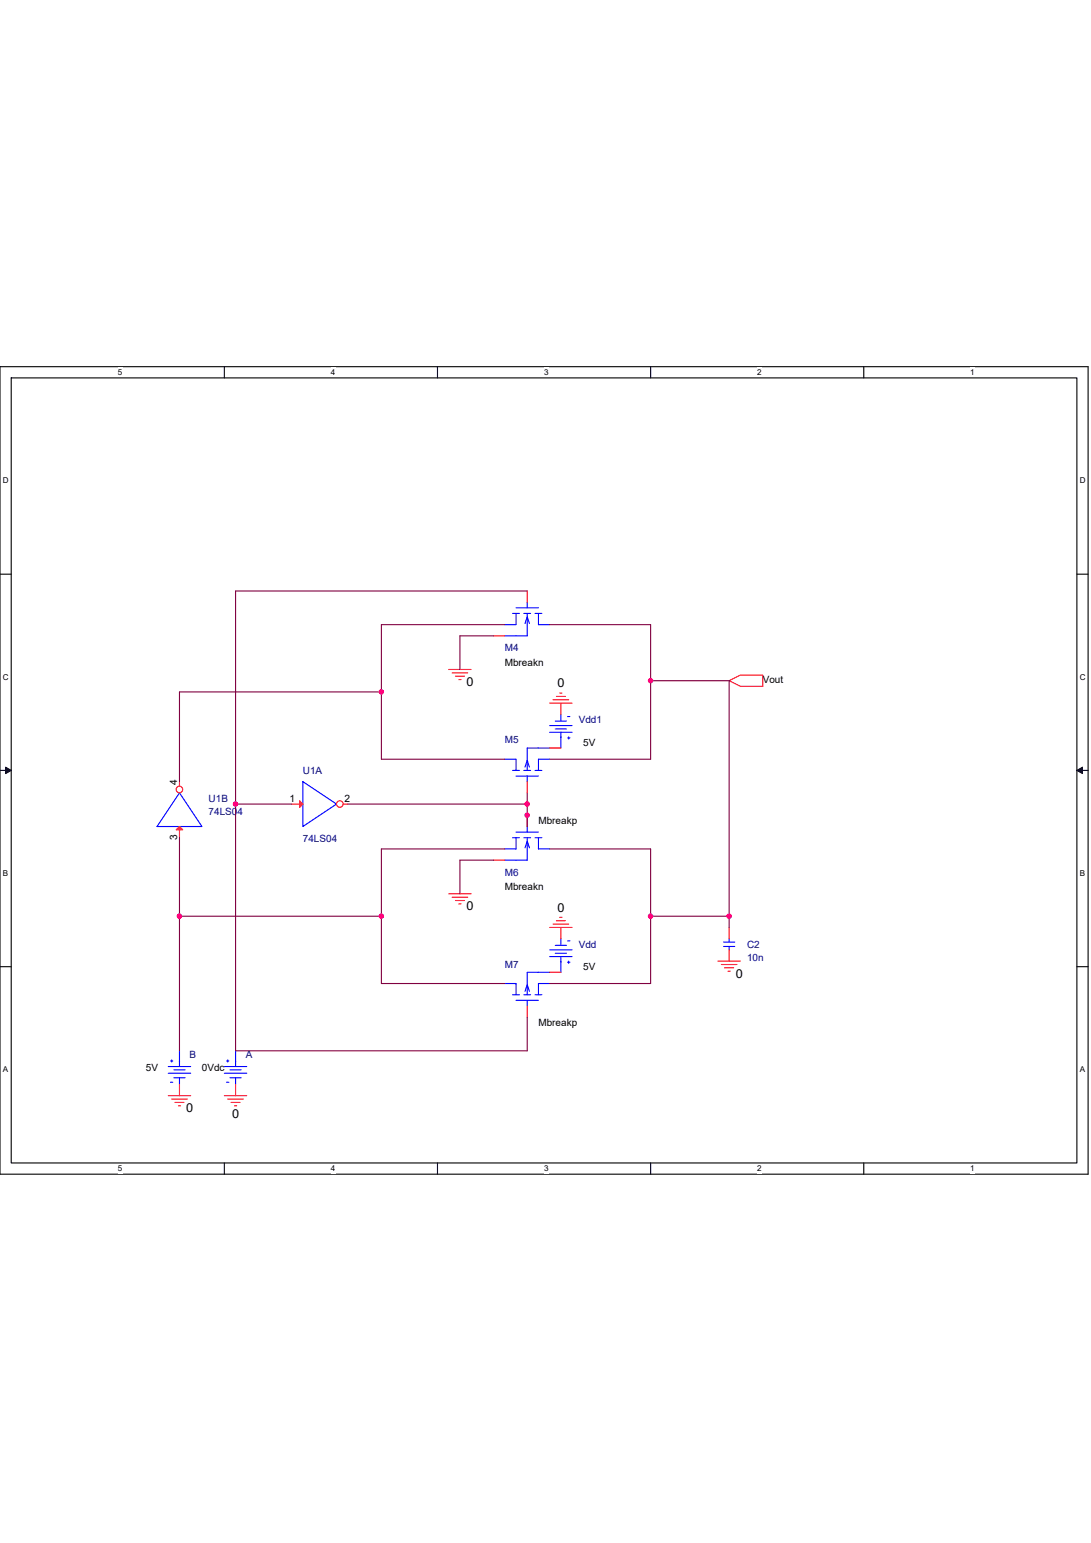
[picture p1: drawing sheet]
<svg xmlns="http://www.w3.org/2000/svg" width="210mm" height="297mm" viewBox="0 0 210 297" stroke-linecap="round" stroke-linejoin="round" font-family="sans-serif">
<path d="M0 70.6h209.4v155.4h-209.4zM2.2 72.7h205.1v151.2h-205.1z" fill="none" stroke="#000" stroke-width=".21"/>
<g fill="#fff">
<path d="M22.7 70.8h.8v1.7h-.8z"/>
<path d="M22.7 224.1h.8v1.7h-.8z"/>
</g>
<path d="M43.2 70.6v2.1M43.2 223.9v2.1" fill="none" stroke="#000" stroke-width=".21"/>
<g fill="#fff">
<path d="M63.7 70.8h.9v1.7h-.9z"/>
<path d="M63.7 224.1h.9v1.7h-.9z"/>
</g>
<path d="M84.2 70.6v2.1M84.2 223.9v2.1" fill="none" stroke="#000" stroke-width=".21"/>
<g fill="#fff">
<path d="M104.7 70.8h.9v1.7h-.9z"/>
<path d="M104.7 224.1h.9v1.7h-.9z"/>
</g>
<path d="M125.2 70.6v2.1M125.2 223.9v2.1" fill="none" stroke="#000" stroke-width=".21"/>
<g fill="#fff">
<path d="M145.7 70.8h.9v1.7h-.9z"/>
<path d="M145.7 224.1h.9v1.7h-.9z"/>
</g>
<path d="M166.2 70.6v2.1M166.2 223.9v2.1" fill="none" stroke="#000" stroke-width=".21"/>
<g fill="#fff">
<path d="M186.8 70.8h.8v1.7h-.8z"/>
<path d="M186.8 224.1h.8v1.7h-.8z"/>
<path d="M.6 91.6h1.1v1.8h-1.1z"/>
<path d="M207.8 91.6h1.1v1.8h-1.1z"/>
<path d="M.6 129.4h1.1v1.7h-1.1z"/>
<path d="M207.8 129.4h1.1v1.7h-1.1z"/>
</g>
<path d="M0 110.5h2.2M207.3 110.5h2.1" fill="none" stroke="#000" stroke-width=".21"/>
<g fill="#fff">
<path d="M.6 167.2h1v1.7h-1z"/>
<path d="M207.8 167.2h1.1v1.7h-1.1z"/>
</g>
<path d="M0 148.3h2.2M207.3 148.3h2.1" fill="none" stroke="#000" stroke-width=".21"/>
<path d="M1.1 147.7l1.1 .6-1.1 .6zM207.3 148.3l1-.6v1.2z" fill="#000" stroke="#000" stroke-width=".19"/>
<g fill="#fff">
<path d="M.6 205h1v1.7h-1z"/>
<path d="M207.8 205h1.1v1.7h-1.1z"/>
</g>
<path d="M0 186.1h2.2M207.3 186.1h2.1" fill="none" stroke="#000" stroke-width=".21"/>
<g fill="none" stroke="#f00" stroke-width=".21">
<path d="M101.5 113.8v2.1M86.4 128.9h4.3M87 129.5h3M87.7 130.2h1.7M88.3 130.8h.4M95 122.4h2.2M97.2 120.2h.1M105.8 120.2h.1M105.8 135.4h4.3M106.4 134.7h3.1M107.1 134.1h1.7M107.7 133.4h.5"/>
<path d="M140.3 131l2.2-1h4.3v2.1h-4.3zM34.5 159.1v2.2M86.4 172.1h4.3M87 172.7h3M87.7 173.4h1.7M88.3 174h.4M105.8 178.5h4.3M106.4 177.9h3.1M107.1 177.2h1.7M107.7 176.6h.5M107.9 178.5v2.2M140.3 178.5v2.2"/>
<path d="M107.9 187.2h.1M138.2 185h4.3M138.8 185.7h3M139.5 186.3h1.7M140.1 187h.4M140.3 182.9v2.1M32.4 210.9h4.3M33 211.6h3M33.7 212.2h1.7M34.3 212.9h.5M43.2 210.9h4.3M43.8 211.6h3"/>
<path d="M44.5 212.2h1.7M45.1 212.9h.5M45.3 202.3h.1M45.3 208.8v2.1"/>
</g>
<g fill="none" stroke="#00f" stroke-width=".21">
<path d="M98.7 118.1h1.3M99.3 117h4.3M99.3 118.1v2.1h-2.1M100.8 118.1h1.3M101.5 118.1v4.3h-4.3M101.5 115.9v1.1M103 118.1h1.3M103.6 118.1v2.1h2.2M101 120l.5-1.3 .4 1.3M34.5 152.6l4.4 6.5h-8.7zM105.8 184.2h4.3M105.8 182.9h4.3"/>
<path d="M106.9 183.5h2.1M106.9 182h2.1M107.9 184.2v1M107.9 180.7v1.3M107.9 185v2.2M109.2 185.2h.5M109.2 181.1h.5M109.5 185v.4M139.3 182.2h2.1M139.3 181.4h2.1M140.3 180.7v.7M140.3 182.2v.7"/>
<path d="M43.2 206.6h4.3M43.2 205.3h4.3M43.6 204.2h.4M43.6 208.3h.4M43.8 204v.4M44.3 206h2.1M44.3 207.5h2.1M45.3 204.2v1.1M45.3 207.5v1.3M45.3 202.3v2.1"/>
</g>
<path d="M33.9 159.7l.6-.6 .7 .6z" fill="#f00" stroke="#f00" stroke-width=".21"/>
<circle cx="34.5" cy="152" r=".63" fill="#fff" stroke="#f00" stroke-width=".21"/>
<g fill="none" stroke="#f00" stroke-width=".21">
<path d="M107.9 135.4v2.1M34.5 150.5v.8M56.1 154.8h2.2M101.5 157v2.1M107.9 144h.1M95 165.6h2.2M97.2 163.4h.1M105.8 163.4h.1M97.2 189.3h.1M101.5 193.7v2.1M105.8 189.3h.1M105.8 187.2h2.2"/>
<path d="M34.5 202.3h.1M34.5 208.8v2.1"/>
</g>
<g fill="none" stroke="#00f" stroke-width=".21">
<path d="M105.8 139.7h4.3M106.9 138.8h2.1M107.9 137.5v1.3M109.2 137.9h.5M58.3 150.5l6.5 4.3-6.5 4.3zM101.5 159.1v1.1M105.8 141h4.3M106.9 140.3h2.1M107.9 141v1M107.9 141.8v2.2M109.2 142h.5M109.5 141.8v.5"/>
<path d="M98.7 161.3h1.3M99.3 160.2h4.3M99.3 161.3v2.1h-2.1M100.8 161.3h1.3M101 163.2l.5-1.3 .4 1.3M101.5 161.3v4.3h-4.3M103 161.3h1.3M103.6 161.3v2.1h2.2M97.2 189.3h2.1v2.2M98.7 191.5h1.3M99.3 192.6h4.3M100.8 191.5h1.3"/>
<path d="M101 190.8l.5-1.3 .4 1.3M101.5 192.6v1.1M103 191.5h1.3M105.8 187.2h-4.3v4.3M105.8 189.3h-2.2v2.2M32.4 205.3h4.3M32.4 206.6h4.3M32.8 204.2h.5M32.8 208.3h.5M33 204v.4M33.5 206h2.1M33.5 207.5h2.1"/>
<path d="M34.5 204.2v1.1M34.5 207.5v1.3M34.5 202.3v2.1"/>
</g>
<path d="M57.7 154.2l.6 .6-.6 .6z" fill="#f00" stroke="#f00" stroke-width=".21"/>
<circle cx="65.4" cy="154.8" r=".63" fill="#fff" stroke="#f00" stroke-width=".21"/>
<path d="M66.1 154.8h.8M97.2 146.2h.1M101.5 150.5v2.1M105.8 146.2h.1M105.8 144h2.2" fill="none" stroke="#f00" stroke-width=".21"/>
<path d="M97.2 146.2h2.1v2.1M98.7 148.3h1.3M99.3 149.4h4.3M100.8 148.3h1.3M101 147.7l.5-1.3 .4 1.3M101.5 149.4v1.1M103 148.3h1.3M105.8 144h-4.3v4.3M105.8 146.2h-2.2v2.1" fill="none" stroke="#00f" stroke-width=".21"/>
<g fill="none" stroke="#800040" stroke-width=".21">
<path d="M101.5 113.8h-56.2v41M73.4 133.2h-38.9v17.3M73.4 133.2v13h23.8M95 122.4h-6.5v6.5M97.2 120.2h-23.8v13M105.8 120.2h19.4v10.8M125.2 131v15.2h-19.4M125.2 131h15.1v45.4M45.3 154.8h10.8M45.3 154.8v47.5h56.2v-6.5M66.9 154.8h34.6M101.5 152.6v2.2"/>
<path d="M101.5 154.8v4.3M34.5 161.3v15.1M34.5 176.4h38.9M34.5 176.4v25.9M73.4 176.4v12.9h23.8M95 165.6h-6.5v6.5M97.2 163.4h-23.8v13M105.8 163.4h19.4v13M125.2 176.4h15.1M125.2 176.4v12.9h-19.4M140.3 176.4v2.1"/>
</g>
<g fill="#f0f" stroke="#f0f" stroke-width=".21">
<circle cx="125.2" cy="131" r=".42"/>
<circle cx="73.4" cy="133.2" r=".42"/>
<circle cx="45.3" cy="154.8" r=".42"/>
<circle cx="125.2" cy="176.4" r=".42"/>
<circle cx="34.5" cy="176.4" r=".42"/>
<circle cx="73.4" cy="176.4" r=".42"/>
<circle cx="101.5" cy="154.8" r=".42"/>
<circle cx="101.5" cy="156.9" r=".42"/>
<circle cx="140.3" cy="176.4" r=".42"/>
</g>
<g font-size="2.4">
<text x="89.8" y="132.1">0</text>
<text x="107.3" y="132.3">0</text>
<text x="89.8" y="175.3">0</text>
<text x="107.3" y="175.5">0</text>
<text x="141.6" y="188.2">0</text>
<text x="35.8" y="214.1">0</text>
<text x="44.7" y="215.2">0</text>
</g>
<g font-size="1.9" fill="#000080">
<text x="97.2" y="125.4">M4</text>
<text x="97.2" y="143.1">M5</text>
<text x="111.4" y="139.2">Vdd1</text>
<text x="58.3" y="148.9">U1A</text>
<text x="40.2" y="154.3">U1B</text>
<text x="40.2" y="156.9">74LS04</text>
<text x="58.3" y="162.1">74LS04</text>
<text x="97.2" y="168.6">M6</text>
<text x="111.4" y="182.4">Vdd</text>
<text x="143.8" y="182.4">C2</text>
<text x="143.8" y="185">10n</text>
<text x="97.2" y="186.3">M7</text>
<text x="36.5" y="203.6">B</text>
<text x="47.3" y="203.6">A</text>
</g>
<g font-size="1.9">
<text x="97.2" y="128.2">Mbreakn</text>
<text x="146.8" y="131.5">Vout</text>
<text x="112.3" y="143.6">5V</text>
<text x="34.1" y="151.1" transform="rotate(-90 34.1 151.1)">4</text>
<text x="55.7" y="154.3">1</text>
<text x="66.3" y="154.3">2</text>
<text x="34.1" y="161.7" transform="rotate(-90 34.1 161.7)">3</text>
<text x="103.6" y="158.7">Mbreakp</text>
<text x="97.2" y="171.4">Mbreakn</text>
<text x="112.3" y="186.7">5V</text>
<text x="103.6" y="197.5">Mbreakp</text>
<text x="28.1" y="206.2">5V</text>
<text x="38.9" y="206.2">0Vdc</text>
</g>
<g font-size="1.6">
<text x="22.7" y="72.2">5</text>
<text x="63.7" y="72.2">4</text>
<text x="104.7" y="72.2">3</text>
<text x="145.7" y="72.2">2</text>
<text x="186.8" y="72.2">1</text>
<text x=".6" y="93">D</text>
<text x="207.8" y="93">D</text>
<text x=".6" y="130.8">C</text>
<text x="207.8" y="130.8">C</text>
<text x=".6" y="168.6">B</text>
<text x="207.8" y="168.6">B</text>
<text x=".6" y="206.4">A</text>
<text x="207.8" y="206.4">A</text>
<text x="22.7" y="225.5">5</text>
<text x="63.7" y="225.5">4</text>
<text x="104.7" y="225.5">3</text>
<text x="145.7" y="225.5">2</text>
<text x="186.8" y="225.5">1</text>
</g>
</svg>
